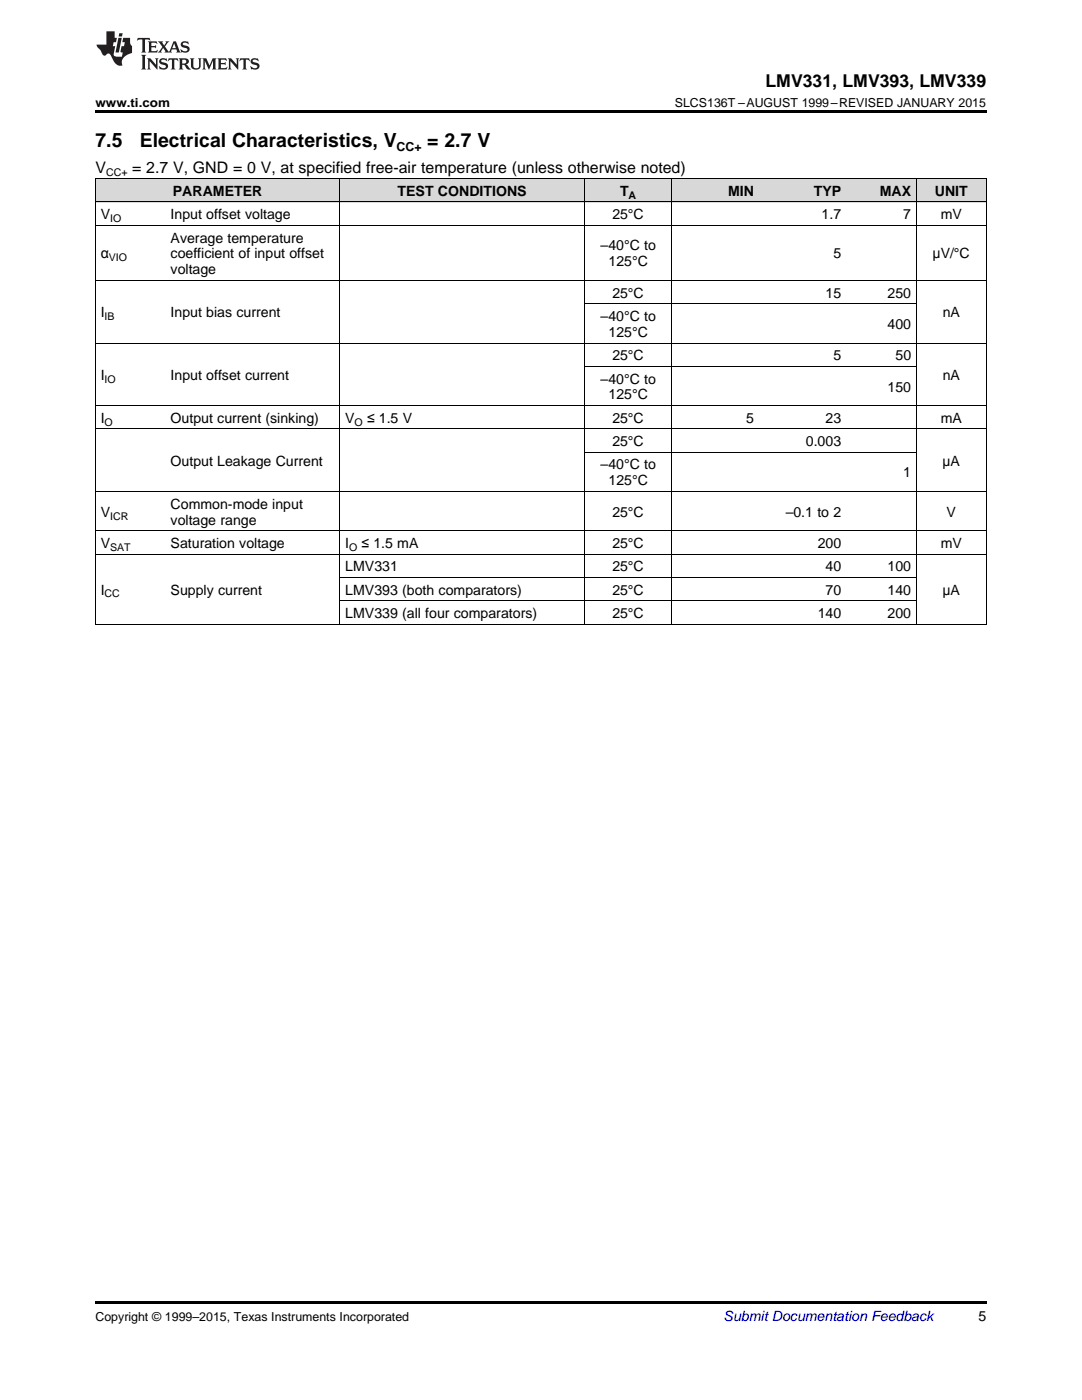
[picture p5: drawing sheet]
<svg xmlns="http://www.w3.org/2000/svg" width="216mm" height="279mm" viewBox="0 0 216 279" stroke-linecap="round" stroke-linejoin="round" font-family="sans-serif">
<g fill="#d8d8d8">
<path d="M19 35.7h14v4.7h-14z"/>
<path d="M33 35.7h34.8v4.7h-34.8z"/>
<path d="M67.8 35.7h31.4v4.7h-31.4z"/>
<path d="M99.2 35.7h17.5v4.7h-17.5z"/>
<path d="M116.7 35.7h17.4v4.7h-17.4z"/>
<path d="M134.1 35.7h17.4v4.7h-17.4z"/>
<path d="M151.5 35.7h17.4v4.7h-17.4z"/>
<path d="M168.9 35.7h14v4.7h-14z"/>
<path d="M182.9 35.7h13.9v4.7h-13.9z"/>
</g>
<path d="M19 22h177.8v.5h-177.8zM19 124.6h.2zM67.7 124.6h.1zM99.1 124.6h.1zM116.6 124.6h.1zM134 124.6h.1zM151.4 124.6h.1zM168.8 124.6h.1zM182.8 124.6h.1zM196.7 124.6h.1zM19 259.7h177.8v.5h-177.8z" fill="#000"/>
<g fill="none" stroke="#000" stroke-width=".2">
<path d="M19 35.6h177.8M19.1 35.7v88.9M67.8 35.7v88.9M116.6 35.7v88.9M134 35.7v88.9M182.8 35.7v88.9M196.8 35.7v88.9M19 56h177.8M19 45h177.8M19 40.3h177.8M19 68.5h177.8M116.7 73.1h66.2"/>
<path d="M116.7 60.6h66.2M19 98.1h177.8M19 85.6h177.8M19 80.9h177.8M116.7 90.3h66.2M19 110.6h177.8M19 105.9h177.8M67.8 119.9h115.1M67.8 115.2h115.1M19 124.5h177.8"/>
</g>
<g fill="#231f20">
<path d="M27.5 7.6l-.1 .5 .4-.2h.6v.1v2.1l-.2 .4h1l-.3-.4v-2.1l.1-.1h.5l.5 .2-.2-.5zM29.5 8.3l.2 .3v1.5l-.2 .4h1.8l.2-.6a1.04 1.04 0 0 1-1.3 .2v-.7h.6l.3 .2v-.6l-.3 .2h-.6v-.6l.8-.1 .4 .3-.2-.5zM31.5 8.3l.9 1.1-.9 1.1h.8l-.2-.2 .5-.7 .4 .7-.2 .2h1.5l-.1-.2 .1-.4h.9l.1 .4-.2 .2h1l-.3-.3-.7-1.9h-.5l-.9 2-.8-1 .9-1h-.8l.1 .3-.3 .5-.4-.6 .2-.2zM34.7 8.6l.4 1h-.7zM36.3 8.4a.63 .63 0 0 0-.2 .7 .63 .63 0 0 0 .6 .4l.6 .2 .1 .2a.75 .75 0 0 1-.7 .4 .75 .75 0 0 1-.6-.5l.1 .7 .1-.1a1.11 1.11 0 0 0 1.5-.6 1.13 1.13 0 0 0-1.2-.8l-.1-.4a1.04 1.04 0 0 1 1.2 .2l-.2-.5-.1 .1-.5-.2zM28.2 10.9l.2 .4v2.2l-.2 .4h1l-.3-.4v-2.2l.3-.4zM29.3 11.6l.3 .4v1.5l-.3 .4h.8l-.2-.4v-1.3l1.5 1.7v-1.9l.2-.4h-.7l.2 .4v.9l-1.1-1.3zM32 11.8a.62 .62 0 0 0-.2 .7 .62 .62 0 0 0 .6 .4l.6 .1 .1 .3a.76 .76 0 0 1-.7 .3 .76 .76 0 0 1-.6-.4l.1 .7 .1-.1a1.11 1.11 0 0 0 1.5-.6 1.13 1.13 0 0 0-1.2-.8l-.1-.4a1.04 1.04 0 0 1 1.2 .2l-.2-.6-.1 .1-.5-.1zM33.7 11.6l-.2 .6a.61 .61 0 0 1 .8-.3v1.6l-.2 .4h.9l-.2-.4v-1.6a.63 .63 0 0 1 .8 .3l-.2-.6zM35.6 11.6l.3 .4v1.5l-.3 .4h1l-.2-.2v-.8l.5 .2a.76 .76 0 0 0 1.2 .7l-1-1a.58 .58 0 0 0 .6-.5 .58 .58 0 0 0-.5-.6zM36.4 11.9h.1a.45 .45 0 0 1 .5 .1 .45 .45 0 0 1 .1 .5l-.7 .2zM37.9 11.6l.2 .2a2.17 2.17 0 0 0 .3 1.9 .99 .99 0 0 0 1.6-.6v-1.1l.2-.4h-.7l.2 .2a1.92 1.92 0 0 1-.2 1.8 .6 .6 0 0 1-.9-.5v-1.1l.2-.4zM40.4 11.6l.2 .4v1.5l-.2 .4h.7l-.2-.4v-1.4l.8 1.8 .8-1.8v1.4l-.2 .4h.9l-.2-.4v-1.5l.2-.4h-.8l-.6 1.5-.6-1.5zM43.4 11.6l.2 .4v1.5l-.2 .4h1.8l.2-.6a1.04 1.04 0 0 1-1.3 .1v-.6h.5l.4 .2v-.6l-.4 .2h-.5v-.7h.8l.3 .3-.1-.6zM45.5 11.6l.2 .4v1.5l-.2 .4h.7l-.2-.4v-1.3l1.5 1.7v-1.9l.2-.4h-.7l.2 .4v.9l-1.1-1.3zM47.9 11.6l-.1 .6a.61 .61 0 0 1 .8-.3v1.6l-.3 .4h1l-.3-.4 .1-1.6a.63 .63 0 0 1 .7 .3l-.1-.6zM50.2 11.8a.62 .62 0 0 0-.2 .7 .62 .62 0 0 0 .6 .4l.6 .1 .2 .3a.76 .76 0 0 1-.8 .3 .76 .76 0 0 1-.6-.4l.1 .7 .2-.1a1.11 1.11 0 0 0 1.5-.6 1.13 1.13 0 0 0-1.3-.8l-.1-.4a1.04 1.04 0 0 1 1.2 .2l-.1-.6-.2 .1-.5-.1z"/>
<path d="M21.2 6.3v2.6h-1.9l.1 .4 .7 .9a.91 .91 0 0 0 1 .8 .56 .56 0 0 1 .5-.3 .56 .56 0 0 1 .5 .3l.4 .8a1.53 1.53 0 0 0 1.9 1.2 1.54 1.54 0 0 1 1-2.1l.9-.3v-1.4a1.52 1.52 0 0 1-.3-1.6h-1.4l-.2 .8h.5l-.2 .8h-.4l-.2 1v.2l.4 .1-.2 .8a1.93 1.93 0 0 1-1.6-.3l.3-1.8h-.5l.2-.8h.4l.2-.8h-.4v-1.3zM23.6 7.6l-.6 2.9h.7l.6-2.9zM23.8 6.6l-.1 .7h.6l.2-.7z"/>
</g>
<g font-size="3.9">
<text x="19" y="29.3">7.5</text>
<text x="27.9" y="29.3">Electrical Characteristics, V</text>
<text x="85.3" y="29.3">= 2.7 V</text>
</g>
<text font-size="3.5" x="152.8" y="17.3">LMV331, LMV393, LMV339</text>
<g font-size="3.2">
<text x="19" y="34.4">V</text>
<text x="26.4" y="34.4">= 2.7 V, GND = 0 V, at specified free-air temperature (unless otherwise noted)</text>
</g>
<g font-size="2.8">
<text x="34.5" y="39.1">PARAMETER</text>
<text x="79.3" y="39.1">TEST CONDITIONS</text>
<text x="123.7" y="39.1">T</text>
<text x="145.3" y="39.1">MIN</text>
<text x="162.4" y="39.1">TYP</text>
<text x="175.5" y="39.1">MAX</text>
<text x="186.5" y="39.1">UNIT</text>
<text x="20.1" y="43.7">V</text>
<text x="34" y="43.7">Input offset voltage</text>
<text x="122.2" y="43.7">25°C</text>
<text x="163.9" y="43.7">1.7</text>
<text x="180.2" y="43.7">7</text>
<text x="187.7" y="43.7">mV</text>
<text x="20.1" y="51.6">α</text>
<text x="34" y="48.4">Average temperature</text>
<text x="34" y="51.6">coefficient of input offset</text>
<text x="119.8" y="50">–40°C to</text>
<text x="121.4" y="53.2">125°C</text>
<text x="166.3" y="51.6">5</text>
<text x="186.1" y="51.6">μV/°C</text>
<text x="34" y="54.8">voltage</text>
<text x="122.2" y="59.4">25°C</text>
<text x="164.7" y="59.4">15</text>
<text x="177.1" y="59.4">250</text>
<text x="20.1" y="63.3">I</text>
<text x="34" y="63.3">Input bias current</text>
<text x="119.8" y="64.1">–40°C to</text>
<text x="177.1" y="65.7">400</text>
<text x="188.1" y="63.3">nA</text>
<text x="121.4" y="67.2">125°C</text>
<text x="122.2" y="71.9">25°C</text>
<text x="166.3" y="71.9">5</text>
<text x="178.7" y="71.9">50</text>
<text x="20.1" y="75.8">I</text>
<text x="34" y="75.8">Input offset current</text>
<text x="119.8" y="76.6">–40°C to</text>
<text x="188.1" y="75.8">nA</text>
<text x="121.4" y="79.7">125°C</text>
<text x="177.1" y="78.1">150</text>
<text x="20.1" y="84.4">I</text>
<text x="34" y="84.4">Output current (sinking)</text>
<text x="68.9" y="84.4">V</text>
<text x="73.2" y="84.4">≤ 1.5 V</text>
<text x="122.2" y="84.4">25°C</text>
<text x="122.2" y="89">25°C</text>
<text x="148.9" y="84.4">5</text>
<text x="160.8" y="89">0.003</text>
<text x="164.7" y="84.4">23</text>
<text x="187.7" y="84.4">mA</text>
<text x="34" y="93">Output Leakage Current</text>
<text x="119.8" y="93.7">–40°C to</text>
<text x="180.2" y="95.3">1</text>
<text x="188.1" y="93">µA</text>
<text x="34" y="101.5">Common-mode input</text>
<text x="121.4" y="96.9">125°C</text>
<text x="20.1" y="103.1">V</text>
<text x="34" y="104.7">voltage range</text>
<text x="122.2" y="103.1">25°C</text>
<text x="156.8" y="103.1">–0.1 to 2</text>
<text x="188.9" y="103.1">V</text>
<text x="20.1" y="109.4">V</text>
<text x="34" y="109.4">Saturation voltage</text>
<text x="68.9" y="109.4">I</text>
<text x="72.1" y="109.4">≤ 1.5 mA</text>
<text x="122.2" y="109.4">25°C</text>
<text x="163.2" y="109.4">200</text>
<text x="187.7" y="109.4">mV</text>
<text x="20.1" y="118.7">I</text>
<text x="34" y="118.7">Supply current</text>
<text x="68.9" y="114">LMV331</text>
<text x="68.9" y="118.7">LMV393 (both comparators)</text>
<text x="122.2" y="114">25°C</text>
<text x="122.2" y="118.7">25°C</text>
<text x="164.7" y="114">40</text>
<text x="164.7" y="118.7">70</text>
<text x="177.1" y="114">100</text>
<text x="177.1" y="118.7">140</text>
<text x="188.1" y="118.7">μA</text>
<text x="68.9" y="123.3">LMV339 (all four comparators)</text>
<text x="122.2" y="123.3">25°C</text>
<text x="163.2" y="123.3">140</text>
<text x="177.1" y="123.3">200</text>
<text x="195.3" y="263.6">5</text>
</g>
<text font-size="2.8" fill="#0000c8" x="144.4" y="263.6">Submit Documentation Feedback</text>
<g font-size="2.5">
<text x="19" y="21.4">www.ti.com</text>
<text x="134.7" y="21.4">SLCS136T –AUGUST 1999–REVISED JANUARY 2015</text>
<text x="79.1" y="30.1">CC+</text>
<text x="19" y="263.6">Copyright © 1999–2015, Texas Instruments Incorporated</text>
</g>
<g font-size="2.1">
<text x="21.2" y="35.1">CC+</text>
<text x="125.4" y="39.7">A</text>
<text x="22" y="44.3">IO</text>
<text x="21.7" y="52.1">VIO</text>
<text x="20.9" y="63.9">IB</text>
<text x="20.9" y="76.4">IO</text>
<text x="20.9" y="84.9">O</text>
<text x="70.8" y="84.9">O</text>
<text x="22" y="103.7">ICR</text>
<text x="22" y="109.9">SAT</text>
<text x="69.7" y="109.9">O</text>
<text x="20.9" y="119.2">CC</text>
</g>
</svg>
